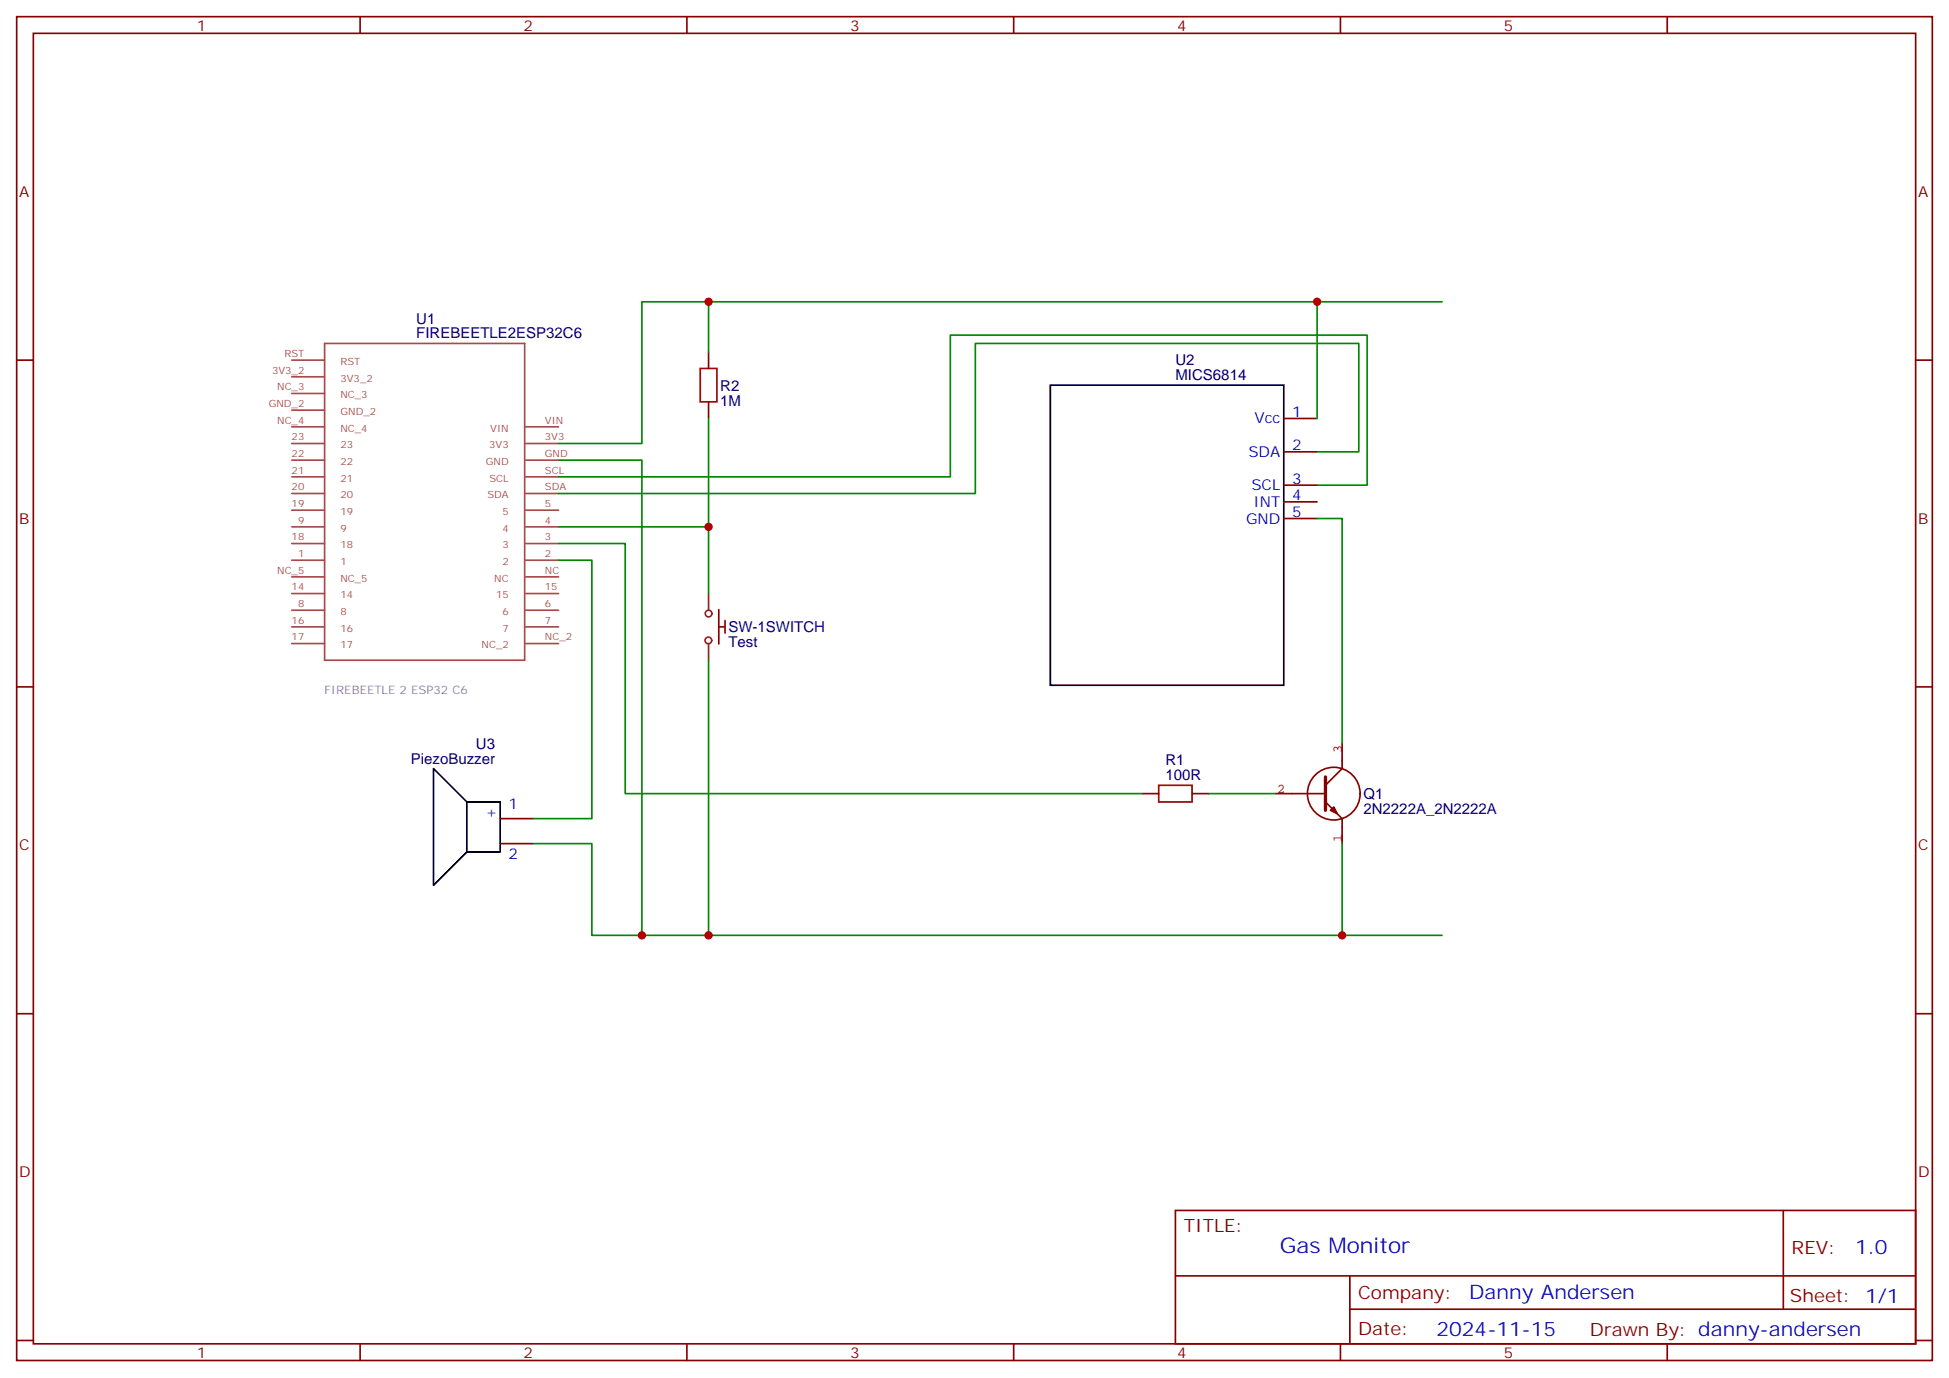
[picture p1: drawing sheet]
<svg xmlns="http://www.w3.org/2000/svg" width="412mm" height="292mm" viewBox="0 0 412 292" stroke-linecap="round" stroke-linejoin="round" font-family="sans-serif">
<g fill="none" stroke="#870000" stroke-width=".35">
<path d="M3.5 3.5h405.4v284.4h-405.4zM7.1 7.1h398.2v277.2h-398.2zM76.2 3.5v3.6M145.3 3.5v3.6M214.5 3.5v3.6M283.6 3.5v3.6M352.8 3.5v3.6M3.5 76.2h3.6M149.9 74.4v3.6M405.3 76.2h3.6M149.9 85v3.5M271.6 88.5h7.1"/>
<path d="M271.6 95.6h7.1M271.6 102.7h7.1M271.6 106.2h7.1M271.6 109.7h7.1M3.5 145.3h3.6M405.3 145.3h3.6M105.8 173.2h7.1M105.8 178.5h7.1M241.7 167.9h3.5M252.2 167.9h3.6M3.5 214.5h3.6M405.3 214.5h3.6"/>
<path d="M248.7 256.1h156.6v28.2h-156.6zM377.3 256.1v20.9M248.7 270h156.5M285.6 277h119.6M285.6 270v14.1M3.5 283.6h3.6M76.2 284.3v3.6M145.3 284.3v3.6M214.5 284.3v3.6M283.6 284.3v3.6M352.8 284.3v3.6M405.3 283.6h3.6"/>
</g>
<g fill="none" stroke="#a64a4a" stroke-width=".35">
<path d="M61.7 76.2h7M61.7 79.7h7M68.7 72.7h42.3v67h-42.3zM61.7 83.3h7M61.7 86.8h7M61.7 90.3h7M61.7 93.8h7M61.7 97.4h7M111.2 90.3h7M111.2 93.8h7M111.2 97.4h7M61.7 100.9h7"/>
<path d="M61.7 104.4h7M61.7 108h7M61.7 111.5h7M61.7 115h7M61.7 118.5h7M111.2 100.9h7M111.2 104.4h7M111.2 108h7M111.2 111.5h7M111.2 115h7M111.2 118.5h7M61.7 122.1h7"/>
<path d="M61.7 125.6h7M61.7 129.1h7M61.7 132.6h7M61.7 136.2h7M111.2 122.1h7M111.2 125.6h7M111.2 129.1h7M111.2 132.6h7M111.2 136.2h7"/>
</g>
<path d="M222.2 81.5h49.4v63.5h-49.4zM98.8 169.7l-7.1-7.1v24.7l7.1-7M102.3 169.7h3.5v10.6h-7v-10.6h7" fill="none" stroke="#000" stroke-width=".35"/>
<path d="M148.2 78h3.5v7h-3.5zM245.2 166.2h7v3.5h-7z" fill="none" stroke="#a10000" stroke-width=".35"/>
<path d="M281.5 171.4l.7-.7 .7 1.5z" fill="#850000" stroke="#850000" stroke-width=".35"/>
<path d="M284 157.3v5.3l-3.5 3.6M269.9 167.9h10.6M280.5 169.7l3.5 3.5v5.3M287.8 167.9a5.6 5.6 0 0 0-8.1-4.9 5.6 5.6 0 0 0-.8 9.4 5.6 5.6 0 0 0 8.8-3.6l.1-.9" fill="none" stroke="#850000" stroke-width=".35"/>
<path d="M280.5 164.4v7" fill="none" stroke="#850000" stroke-width=".71"/>
<path d="M152 132.6h1.4M152.1 129v7.3M153.4 131.3v2.7" fill="none" stroke="#900" stroke-width=".35"/>
<g fill="none" stroke="#8c2424" stroke-width=".35">
<path d="M149.9 125.6v3.5M149.9 136.2v3.5"/>
<circle cx="149.9" cy="135.5" r=".71"/>
<circle cx="149.9" cy="129.8" r=".71"/>
</g>
<g fill="none" stroke="#008700" stroke-width=".35">
<path d="M149.9 63.9v10.5M278.7 63.9v24.6M305.2 63.9h-169.4v29.9h-17.6M118.2 97.4h17.6v100.5h169.4M149.9 88.5v37.1M278.7 95.6h8.8v-22.9h-81.1v31.7h-88.2M118.2 100.9h82.9v-30h88.2v31.8h-10.6M118.2 115h14.1v52.9h109.4M118.2 118.5h7v54.7h-12.3M118.2 111.5h31.7M278.7 109.7h5.3v47.6M149.9 139.7v58.2"/>
<path d="M112.9 178.5h12.3v19.4h10.6M255.8 167.9h14.1M284 178.5v19.4"/>
</g>
<g fill="#c00">
<circle cx="149.9" cy="63.9" r=".88"/>
<circle cx="149.9" cy="197.9" r=".88"/>
<circle cx="149.9" cy="111.5" r=".88"/>
<circle cx="135.8" cy="197.9" r=".88"/>
<circle cx="278.7" cy="63.9" r=".88"/>
<circle cx="284" cy="197.9" r=".88"/>
</g>
<text font-size="4.6" fill="#00f" x="270.8" y="265.1">Gas Monitor</text>
<g font-size="4.2" fill="#00f">
<text x="392.5" y="265.4">1.0</text>
<text x="310.9" y="274.9">Danny Andersen</text>
<text x="304" y="282.7">2024-11-15</text>
</g>
<g font-size="3.9" fill="#800">
<text x="250.5" y="260.7">TITLE:</text>
<text x="379.1" y="265.4">REV:</text>
<text x="287.4" y="274.9">Company:</text>
<text x="378.7" y="275.5">Sheet: 1/1</text>
<text x="287.4" y="282.6">Date:</text>
<text x="336.4" y="282.7">Drawn By: danny-andersen</text>
</g>
<g font-size="3.2" fill="#800">
<text x="41.6" y="6.5">1</text>
<text x="110.8" y="6.5">2</text>
<text x="179.9" y="6.5">3</text>
<text x="249.1" y="6.5">4</text>
<text x="318.2" y="6.5">5</text>
<text x="4.1" y="41.6">A</text>
<text x="405.9" y="41.6">A</text>
<text x="4.1" y="110.8">B</text>
<text x="405.9" y="110.8">B</text>
<text x="4.1" y="179.9">C</text>
<text x="405.9" y="179.9">C</text>
<text x="4.1" y="249.1">D</text>
<text x="405.9" y="249.1">D</text>
<text x="41.6" y="287.3">1</text>
<text x="110.8" y="287.3">2</text>
<text x="179.9" y="287.3">3</text>
<text x="249.1" y="287.3">4</text>
<text x="318.2" y="287.3">5</text>
</g>
<g font-size="3.2" fill="#000080">
<text x="88.1" y="71.6">FIREBEETLE2ESP32C6</text>
<text x="88.1" y="68.5">U1</text>
<text x="248.7" y="77.3">U2</text>
<text x="152.4" y="82.6">R2</text>
<text x="248.7" y="80.4">MICS6814</text>
<text x="152.4" y="85.8">1M</text>
<text x="154.1" y="137">Test</text>
<text x="154.1" y="133.8">SW-1SWITCH</text>
<text x="86.9" y="161.6">PiezoBuzzer</text>
<text x="100.7" y="158.4">U3</text>
<text x="246.6" y="161.9">R1</text>
<text x="246.6" y="165.1">100R</text>
<text x="288.5" y="172.2">2N2222A_2N2222A</text>
<text x="288.5" y="169.1">Q1</text>
</g>
<g font-size="3.2" fill="#00f">
<text x="265.5" y="89.6">Vcc</text>
<text x="273.4" y="88.2">1</text>
<text x="273.4" y="95.2">2</text>
<text x="264.2" y="96.7">SDA</text>
<text x="264.8" y="103.7">SCL</text>
<text x="265.3" y="107.2">INT</text>
<text x="273.4" y="102.3">3</text>
<text x="273.4" y="105.8">4</text>
<text x="263.7" y="110.8">GND</text>
<text x="273.4" y="109.4">5</text>
<text x="102.7" y="172.9">+</text>
<text x="107.6" y="171.1">1</text>
<text x="107.6" y="181.7">2</text>
</g>
<g font-size="2.8" fill="#840000">
<text x="284" y="159.4" transform="rotate(-90 284 159.4)">3</text>
<text x="270.2" y="167.9">2</text>
<text x="284" y="178.2" transform="rotate(-90 284 178.2)">1</text>
</g>
<text font-size="2.5" fill="#838383" x="68.7" y="146.8">FIREBEETLE 2 ESP32 C6</text>
<g font-size="2.1" fill="#a54b4b">
<text x="60.2" y="75.5">RST</text>
<text x="72" y="77.2">RST</text>
<text x="57.6" y="79">3V3_2</text>
<text x="58.7" y="82.6">NC_3</text>
<text x="72" y="80.8">3V3_2</text>
<text x="56.9" y="86.1">GND_2</text>
<text x="58.7" y="89.6">NC_4</text>
<text x="72" y="84.3">NC_3</text>
<text x="72" y="87.8">GND_2</text>
<text x="115.3" y="89.6">VIN</text>
<text x="61.7" y="93.1">23</text>
<text x="72" y="91.4">NC_4</text>
<text x="72" y="94.9">23</text>
<text x="103.5" y="94.9">3V3</text>
<text x="103.7" y="91.4">VIN</text>
<text x="115.3" y="93.1">3V3</text>
<text x="61.7" y="96.7">22</text>
<text x="61.7" y="100.2">21</text>
<text x="72" y="98.4">22</text>
<text x="72" y="101.9">21</text>
<text x="102.8" y="98.4">GND</text>
<text x="103.6" y="101.9">SCL</text>
<text x="115.3" y="100.2">SCL</text>
<text x="115.3" y="96.7">GND</text>
<text x="61.7" y="103.7">20</text>
<text x="61.7" y="107.3">19</text>
<text x="72" y="105.5">20</text>
<text x="103.1" y="105.5">SDA</text>
<text x="115.3" y="107.3">5</text>
<text x="115.3" y="103.7">SDA</text>
<text x="63.1" y="110.8">9</text>
<text x="72" y="109">19</text>
<text x="72" y="112.5">9</text>
<text x="106.3" y="112.5">4</text>
<text x="106.3" y="109">5</text>
<text x="115.3" y="110.8">4</text>
<text x="61.7" y="114.3">18</text>
<text x="63.1" y="117.8">1</text>
<text x="72" y="116">18</text>
<text x="72" y="119.6">1</text>
<text x="106.3" y="119.6">2</text>
<text x="106.3" y="116">3</text>
<text x="115.3" y="117.8">2</text>
<text x="115.3" y="114.3">3</text>
<text x="58.7" y="121.4">NC_5</text>
<text x="61.7" y="124.9">14</text>
<text x="72" y="123.1">NC_5</text>
<text x="104.6" y="123.1">NC</text>
<text x="115.3" y="124.9">15</text>
<text x="115.3" y="121.4">NC</text>
<text x="61.7" y="131.9">16</text>
<text x="63.1" y="128.4">8</text>
<text x="72" y="126.6">14</text>
<text x="72" y="130.2">8</text>
<text x="105" y="126.6">15</text>
<text x="106.3" y="130.2">6</text>
<text x="115.3" y="131.9">7</text>
<text x="115.3" y="128.4">6</text>
<text x="61.7" y="135.5">17</text>
<text x="72" y="133.7">16</text>
<text x="72" y="137.2">17</text>
<text x="101.9" y="137.2">NC_2</text>
<text x="106.3" y="133.7">7</text>
<text x="115.3" y="135.5">NC_2</text>
</g>
</svg>
